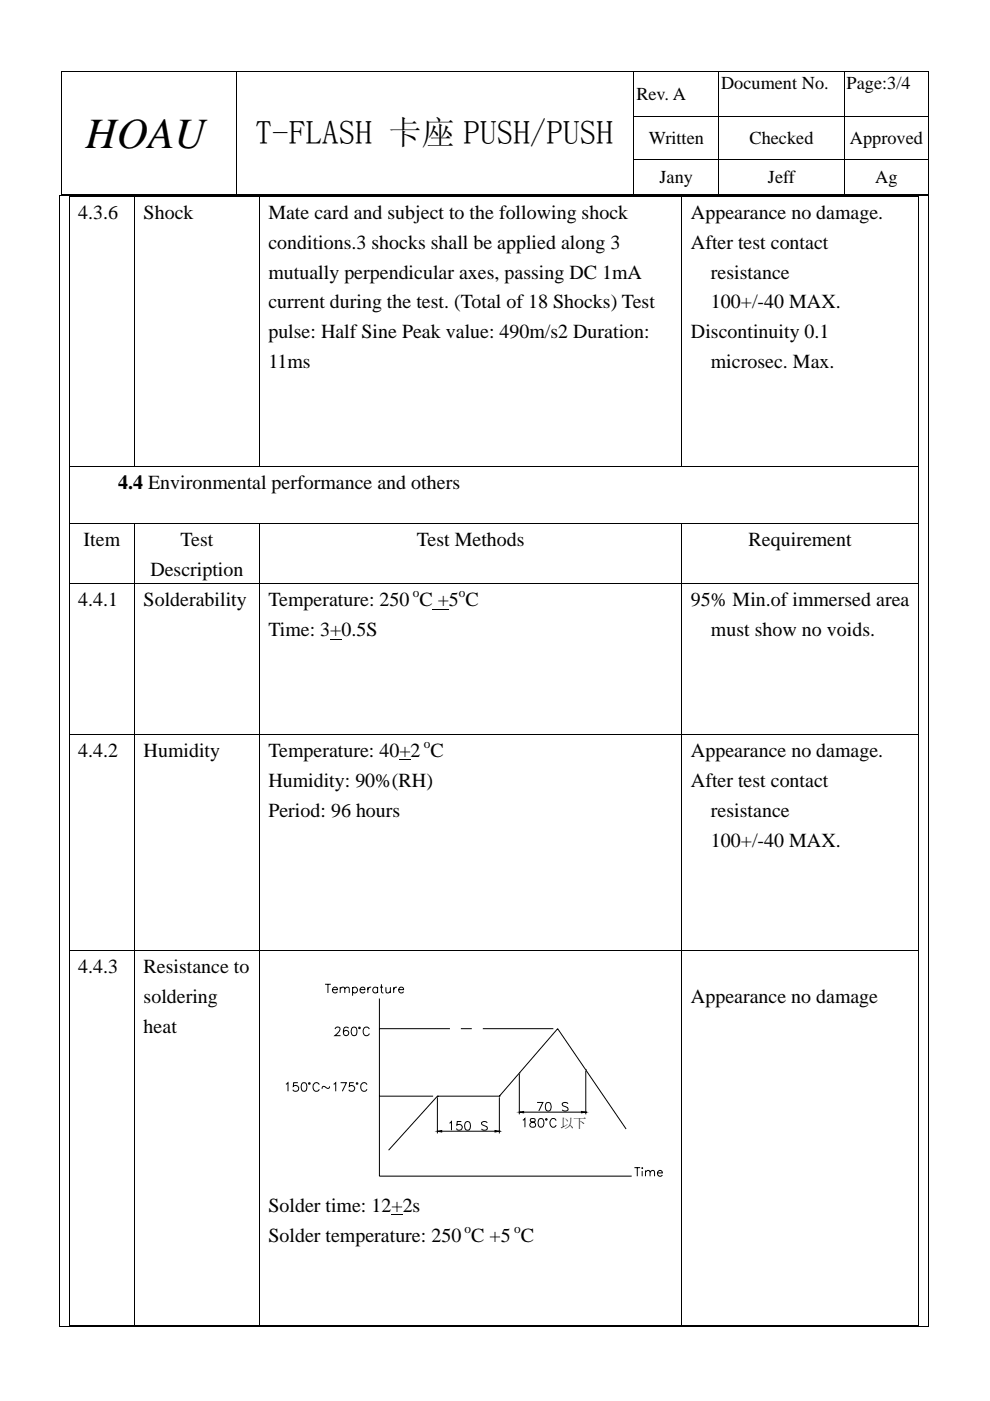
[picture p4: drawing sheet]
<svg xmlns="http://www.w3.org/2000/svg" width="210mm" height="297mm" viewBox="0 0 210 297" stroke-linecap="round" stroke-linejoin="round" font-family="sans-serif">
<path d="M13 15h.1v.2h-.1zM196.8 15h.2v.2h-.2zM13 24.5h.1v.2h-.1zM13 33.6h.1v.2h-.1zM50.1 24.5h.1v.2h-.1zM50.1 33.6h.1v.2h-.1zM14.6 41.5h.2v.2h-.2zM194.7 41.5h.2v.2h-.2zM196.8 41.1h.2v.2h-.2z" fill="#000"/>
<g fill="none" stroke="#000" stroke-width=".21">
<path d="M13 15.1h184M13.1 15.2v9.3M50.2 15.2v9.3M134.5 15.2v9.3M152.4 15.2v9.3M179.1 15.2v9.3M196.9 15.2v9.3M13.1 24.7v8.9M13.1 33.8v7.5M50.2 24.7v8.9M50.2 33.8v7.5M134.4 24.6h62.6"/>
<path d="M134.4 33.7h62.6M134.5 24.7v8.9M134.5 33.8v7.5M152.4 24.7v8.9M152.4 33.8v7.5M179.1 24.7v8.9M179.1 33.8v7.5M196.9 24.7v8.9M196.9 33.8v7.5M13 41.2h37.1M14.6 41.6h180.3M14.7 41.7v57.1"/>
<path d="M28.6 41.7v57.1M50.2 41.2h84.2M55 41.7v57.1M134.6 41.2h17.8M144.7 41.7v57.1M152.5 41.2h26.5M179.2 41.2h17.6M194.8 41.7v57.1M14.6 98.9h180.3M14.7 99v11.8M194.8 99v11.8M14.6 110.9h180.3"/>
<path d="M14.7 111v12.7M28.6 111v12.7M55 111v12.7M144.7 111v12.7M194.8 111v12.7M14.6 123.8h180.3M14.7 123.9v31.8M28.6 123.9v31.8M55 123.9v31.8M70 135.5h2.4M91.8 129.2h3.4M144.7 123.9v31.8"/>
<path d="M194.8 123.9v31.8M14.6 155.7h180.3M14.7 155.8v45.6M28.6 155.8v45.6M55 155.8v45.6M144.7 155.8v45.6M194.8 155.8v45.6M84.7 161.1h2.4"/>
</g>
<path d="M56.9 207.9h85.8v44.4h-85.8z" fill="#fff"/>
<g fill="none" stroke="#000" stroke-width=".21">
<path d="M12.6 41.4h184.3M12.7 41.5v239.9M196.8 41.5v239.9M14.6 201.4h180.3M14.7 201.5v79.7M28.6 201.5v79.7M55 201.5v79.7M68.9 208.7h1.3M69.6 208.7v1.8M70.5 209.8h1.1a.57 .57 0 0 0-.8-.5 .57 .57 0 0 0-.2 .9 .55 .55 0 0 0 1 0M71.1 218.2a.53 .53 0 0 1 .5-.5 .53 .53 0 0 1 .5 .4l-.4 .9-.7 .6h1.2M72.2 209.7l.4-.4 .4 .1 .1 1.1"/>
<path d="M72.2 209.3v1.2M73.1 209.7l.5-.4 .4 .1 .1 1.1M73.9 218a.54 .54 0 0 0-.5-.2 .54 .54 0 0 0-.5 .3 1.07 1.07 0 0 0 .5 1.5 .57 .57 0 0 0 .6-.5 .57 .57 0 0 0-.6-.7 .57 .57 0 0 0-.6 .6M74.8 217.8a.6 .6 0 0 1 .8 .3 .92 .92 0 0 1-.6 1.5 1.14 1.14 0 0 1-.2-1.8zM74.8 209.6a.55 .55 0 0 1 .6-.3 .55 .55 0 0 1 .4 .5v.4l-.5 .3-.5-.3M74.8 209.3v1.8M76.3 209.8h1.1l-.2-.4a.55 .55 0 0 0-.8 .2l-.1 .4 .5 .5h.3l.3-.3M78 209.3v1.2M78.3 218.2a.68 .68 0 0 0-.7-.4 .68 .68 0 0 0-.6 .7 .76 .76 0 0 0 .3 .9 .76 .76 0 0 0 1-.1v-.2M78.7 209.3a.58 .58 0 0 0-.7 .5M80.1 209.6a.58 .58 0 0 0-.9-.1 .58 .58 0 0 0 0 .8 .58 .58 0 0 0 .9-.1M80.1 209.3v1.2"/>
<path d="M80.5 218.1h14.9M80.5 211.7v37.7h53.5M80.6 209.3h.6M80.9 208.7v1.5l.1 .2 .3 .1M81.9 209.3v1.1l.5 .1 .4-.3M82.8 209.3v1.2M83.5 209.3v1.2M84.2 209.3a.6 .6 0 0 0-.7 .5M84.6 209.8h1a.56 .56 0 0 0-.8-.5 .56 .56 0 0 0-.2 .9 .53 .53 0 0 0 .5 .3 .53 .53 0 0 0 .5-.3M97.7 218.1h2.4M102.4 218.1h15M144.7 201.5v79.7"/>
<path d="M194.8 201.5v79.7M60.6 229.9l.5-.3v1.8M63.2 229.6h-.9l-.1 .7a.66 .66 0 0 1 1 0 .66 .66 0 0 1-.1 1 .66 .66 0 0 1-1-.3M64.1 229.6a.6 .6 0 0 1 .9 .3 .92 .92 0 0 1-.6 1.5 1.18 1.18 0 0 1-.3-1.8zM67.7 230l-.5-.5a.9 .9 0 0 0-.9 1.1 .9 .9 0 0 0 1.2 .7l.2-.4M69.9 230.3a.36 .36 0 0 1-.2 .4 .36 .36 0 0 1-.4 0l-.6-.4-.4 .3v.2M70.8 229.9l.4-.3v1.8M72.2 229.6h1.3l-.9 1.8M75 229.6h-.8l-.1 .7a.65 .65 0 0 1 1 0 .65 .65 0 0 1-.2 1 .65 .65 0 0 1-.9-.3M77.8 230l-.5-.5a.9 .9 0 0 0-.8 1.1 .9 .9 0 0 0 1.1 .7l.2-.4M80.5 232.4h11.4M92.8 239.8l.9-.1v.3z"/>
<path d="M92.8 232.4h.1M92.8 232.4h13.1M92.8 232.4l-10.4 11.5M92.8 232.6v7.7M93.7 239.8h11.3M95.3 238.1l.5-.3v1.8M97.9 237.8h-.9l-.1 .8a.65 .65 0 0 1 1-.1 .65 .65 0 0 1-.1 1 .65 .65 0 0 1-1-.2M98.8 237.9a.57 .57 0 0 1 .9 .2 .93 .93 0 0 1-.6 1.5 1.14 1.14 0 0 1-.3-1.7zM103.4 238.1a.69 .69 0 0 0-.7-.3 .69 .69 0 0 0-.6 .4l.4 .4a.67 .67 0 0 1 .6 .2 .67 .67 0 0 1 .1 .7 .84 .84 0 0 1-1.1-.1M105 239.7l.9 .1-.9 .2zM105.9 232.4h.1M105.9 239.8h.1"/>
<path d="M105.9 232.4l12.4-14.3 14.5 21.3M105.9 232.6v7.7M110.2 227.5h.1M110.2 227.7v8.6M110.2 235.8l.9-.2v.3zM110.9 237.5l.4-.3v1.8M111.1 235.8h12.2M112.6 237.2a.37 .37 0 0 0 .1 .6 .67 .67 0 0 1 .8 .3 .67 .67 0 0 1-.1 .8 .75 .75 0 0 1-1-.3 .92 .92 0 0 1 1-.8l.1-.4a.66 .66 0 0 0-.9-.2zM113.9 233.7h1.2l-.8 1.9M114.4 237.2a.61 .61 0 0 1 .9 .3 .93 .93 0 0 1-.6 1.5 1 1 0 0 1-.5-1.5zM115.8 237.2h.2v.2h-.2zM115.9 233.8a.6 .6 0 0 1 .9 .3 .86 .86 0 0 1 .1 1 .86 .86 0 0 1-1 .4 1.44 1.44 0 0 1 0-1.7z"/>
<path d="M118 237.6a.67 .67 0 0 0-.8-.5 .67 .67 0 0 0-.6 .7v.5a.67 .67 0 0 0 .6 .7 .67 .67 0 0 0 .8-.5M120.5 234a.7 .7 0 0 0-1.2 .2l.3 .3a.81 .81 0 0 1 .9 .8 .83 .83 0 0 1-1.2 0M123.3 235.6l.9 .2-.9 .1zM124.2 226.8h.1M124.2 235.8h.1M124.2 227.1v9.2M83 257.6h2.4M134.6 247.6h1.2M135.2 247.6v1.8M136.2 247.6v.1zM136.2 248.3v1.1M136.9 248.5l.5-.3 .4 .1 .1 1.1"/>
<path d="M136.9 248.2v1.2M137.9 248.5l.4-.3 .4 .1 .1 1.1M139.4 248.7h1.1l-.2-.4a.51 .51 0 0 0-.8 .1l-.1 .4 .4 .6h.4l.3-.3M12.6 281.3h184.2M14.6 281.1h13.9M28.6 281.1h26.3M55.1 281.1h89.5M144.7 281.1h50"/>
<circle cx="76.2" cy="217.9" r=".17"/>
<circle cx="65.6" cy="229.7" r=".17"/>
<circle cx="75.7" cy="229.7" r=".17"/>
</g>
<path d="M92.8 239.8l.9-.1v.3zM105 239.7l.9 .1-.9 .2zM110.2 235.8l.9-.2v.3zM123.3 235.6l.9 .2-.9 .1z" fill="#000"/>
<path d="M12.6 41.3h.2v.2h-.2zM196.8 41.3h.1v.2h-.1zM194.7 281h.2v.2h-.2zM196.8 281.2h.1v.2h-.1z" fill="#000"/>
<text font-size="9.2" x="18.2" y="31.3">HOAU</text>
<text font-size="7" x="54.2" y="30.6">T-FLASH 卡座 PUSH/PUSH</text>
<g font-size="4.2">
<text x="16.6" y="46.4">4.3.6</text>
<text x="30.5" y="46.4">Shock</text>
<text x="56.9" y="46.4">Mate card and subject to the following shock</text>
<text x="146.6" y="46.4">Appearance no damage.</text>
<text x="56.9" y="52.7">conditions.3 shocks shall be applied along 3</text>
<text x="146.6" y="52.7">After test contact</text>
<text x="56.9" y="59.1">mutually perpendicular axes, passing DC 1mA</text>
<text x="150.8" y="59.1">resistance</text>
<text x="56.9" y="65.4">current during the test. (Total of 18 Shocks) Test</text>
<text x="150.8" y="65.4">100+/-40 MAX.</text>
<text x="56.9" y="71.8">pulse: Half Sine Peak value: 490m/s2 Duration:</text>
<text x="146.6" y="71.8">Discontinuity 0.1</text>
<text x="56.9" y="78.1">11ms</text>
<text x="150.8" y="78.1">microsec. Max.</text>
<text x="25.1" y="103.7">4.4 Environmental performance and others</text>
<text x="17.7" y="115.7">Item</text>
<text x="38.3" y="115.7">Test</text>
<text x="88.4" y="115.7">Test Methods</text>
<text x="158.8" y="115.7">Requirement</text>
<text x="31.9" y="122.1">Description</text>
<text x="16.6" y="128.6">4.4.1</text>
<text x="30.5" y="128.6">Solderability</text>
<text x="56.9" y="128.6">Temperature: 250 C +5 C</text>
<text x="146.6" y="128.6">95% Min.of immersed area</text>
<text x="56.9" y="134.9">Time: 3+0.5S</text>
<text x="150.8" y="134.9">must show no voids.</text>
<text x="16.6" y="160.5">4.4.2</text>
<text x="30.5" y="160.5">Humidity</text>
<text x="56.9" y="160.5">Temperature: 40+2 C</text>
<text x="146.6" y="160.5">Appearance no damage.</text>
<text x="56.9" y="166.9">Humidity: 90%(RH)</text>
<text x="146.6" y="166.9">After test contact</text>
<text x="56.9" y="173.2">Period: 96 hours</text>
<text x="150.8" y="173.2">resistance</text>
<text x="150.8" y="179.6">100+/-40 MAX.</text>
<text x="16.6" y="206.2">4.4.3</text>
<text x="30.5" y="206.2">Resistance to</text>
<text x="30.5" y="212.6">soldering</text>
<text x="146.6" y="212.6">Appearance no damage</text>
<text x="30.5" y="218.9">heat</text>
<text x="56.9" y="257">Solder time: 12+2s</text>
<text x="56.9" y="263.4">Solder temperature: 250 C +5 C</text>
</g>
<g font-size="3.9">
<text x="135" y="21.2">Rev. A</text>
<text x="152.9" y="18.9">Document No.</text>
<text x="179.6" y="18.9">Page:3/4</text>
<text x="137.6" y="30.5">Written</text>
<text x="159" y="30.5">Checked</text>
<text x="180.3" y="30.5">Approved</text>
<text x="139.9" y="38.8">Jany</text>
<text x="162.9" y="38.8">Jeff</text>
<text x="185.6" y="38.8">Ag</text>
</g>
<g font-size="2.8">
<text x="87.5" y="126.6">o</text>
<text x="97.3" y="126.6">o</text>
<text x="89.9" y="158.6">o</text>
<text x="98.5" y="261.4">o</text>
<text x="109" y="261.4">o</text>
</g>
<text font-size="2.7" x="118.9" y="239">以下</text>
</svg>
